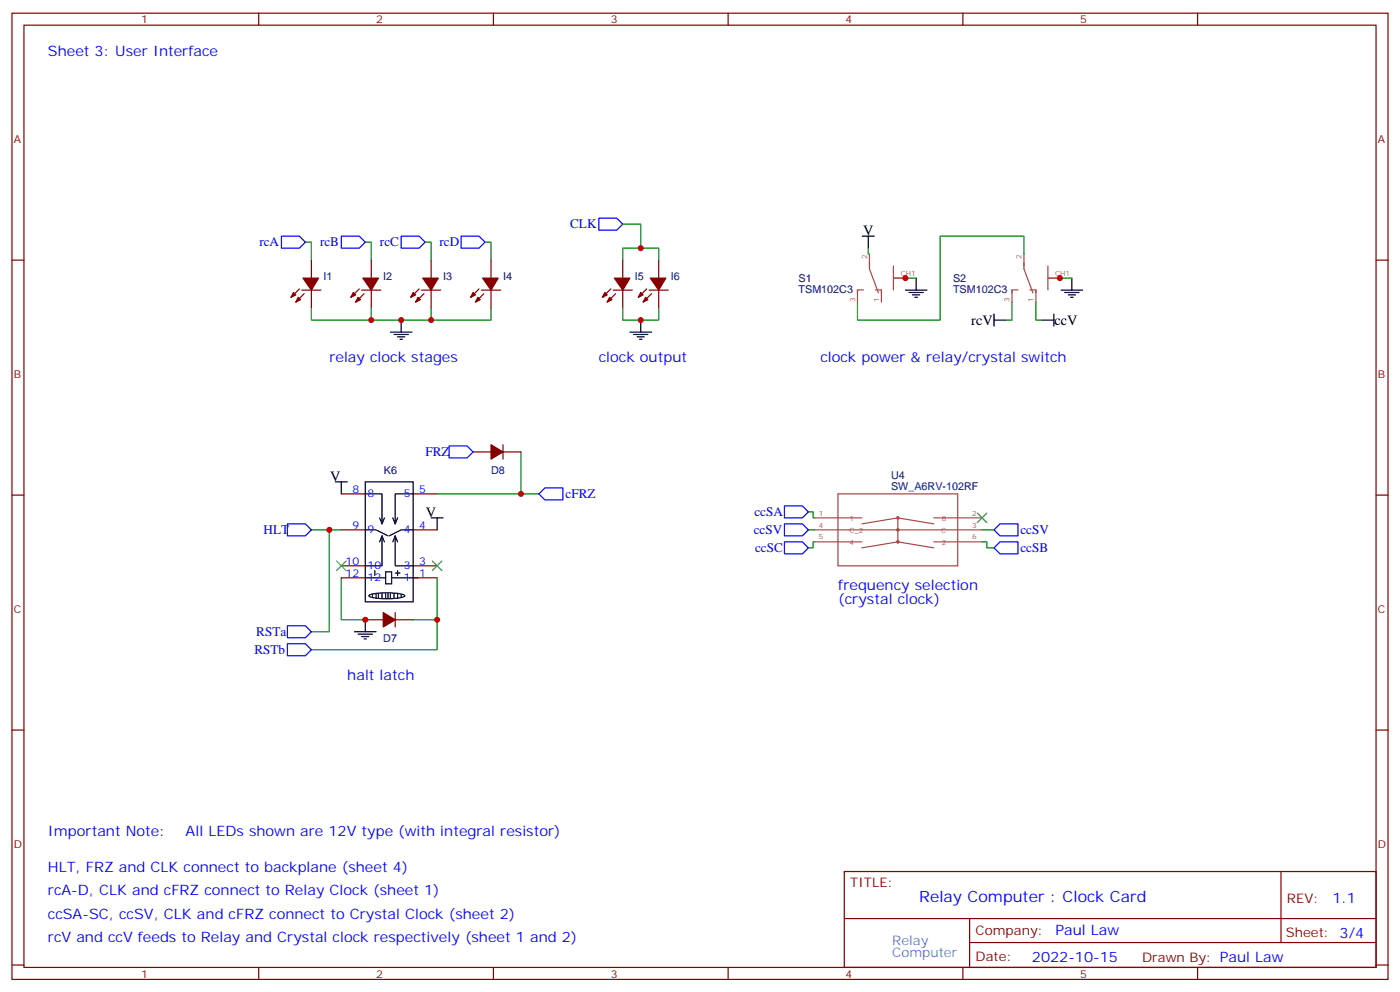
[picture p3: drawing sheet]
<svg xmlns="http://www.w3.org/2000/svg" width="412mm" height="292mm" viewBox="0 0 412 292" stroke-linecap="round" stroke-linejoin="round" font-family="sans-serif">
<g fill="none" stroke="#870000" stroke-width=".35">
<path d="M3.5 3.9h405.4v284.3h-405.4zM7.1 7.4h398.2v277.3h-398.2zM76.2 3.9v3.5M145.3 3.9v3.5M214.5 3.9v3.5M283.6 3.9v3.5M352.8 3.9v3.5M3.5 76.6h3.6M91.7 76.6v5.2M109.4 76.6v5.2M127 76.6v5.2M144.6 76.6v5.2"/>
<path d="M183.4 76.6v5.2M194 76.6v5.2M405.3 76.6h3.6M88.2 85l-2.5 2.5M88.9 85.4h5.6M89.6 86.4l-2.5 2.5M91.7 85.4v5.3M105.8 85l-2.4 2.5M106.5 85.4h5.7M107.2 86.4l-2.4 2.5M109.4 85.4v5.3M123.5 85l-2.5 2.5"/>
<path d="M124.2 85.4h5.6M124.9 86.4l-2.5 2.5M127 85.4v5.3M141.1 85l-2.5 2.5M141.8 85.4h5.7M142.5 86.4l-2.4 2.5M144.6 85.4v5.3M179.9 85l-2.5 2.5M180.6 85.4h5.7M181.3 86.4l-2.4 2.5M183.4 85.4v5.3M190.5 85l-2.5 2.5"/>
<path d="M191.2 85.4h5.6M191.9 86.4l-2.5 2.5M194 85.4v5.3M139.3 133h5.3M148.2 130.9v4.2M148.2 133h5.3M3.5 145.7h3.6M100.5 155.9h7.1M100.5 145.3h7.1M121.7 155.9h7.1M121.7 145.3h7.1M405.3 145.7h3.6"/>
<path d="M100.5 170h7.1M100.5 166.5h7.1M121.7 170h7.1M121.7 166.5h7.1M107.6 182.4h5.3M116.4 180.3v4.2M116.4 182.4h5.3M3.5 214.8h3.6M405.3 214.8h3.6M248.7 256.5h156.6v28.2h-156.6zM377.3 256.5v20.9M248.7 270.3h156.5"/>
<path d="M285.6 277.4h119.6M285.6 270.3v14.1M3.5 284h3.6M76.2 284.7v3.5M145.3 284.7v3.5M214.5 284.7v3.5M283.6 284.7v3.5M352.8 284.7v3.5M405.3 284h3.6"/>
</g>
<g fill="#870000" stroke="#870000" stroke-width=".35">
<path d="M87.8 87.5l.7 .7-1.4 .7z"/>
<path d="M86.4 86.1l.7 .7-1.4 .7z"/>
<path d="M89.3 81.8h4.5l-2.1 3.6z"/>
<path d="M105.5 87.5l.7 .7-1.4 .7z"/>
<path d="M104.1 86.1l.7 .7-1.4 .7z"/>
<path d="M106.9 81.8h4.6l-2.1 3.6z"/>
<path d="M123.1 87.5l.7 .7-1.4 .7z"/>
<path d="M121.7 86.1l.7 .7-1.4 .7z"/>
<path d="M124.5 81.8h4.6l-2.1 3.6z"/>
<path d="M140.8 87.5l.7 .7-1.4 .7z"/>
<path d="M139.3 86.1l.8 .7-1.5 .7z"/>
<path d="M142.2 81.8h4.6l-2.2 3.6z"/>
<path d="M179.6 87.5l.7 .7-1.4 .7z"/>
<path d="M178.2 86.1l.7 .7-1.5 .7z"/>
<path d="M181 81.8h4.6l-2.2 3.6z"/>
<path d="M190.1 87.5l.8 .7-1.5 .7z"/>
<path d="M188.7 86.1l.7 .7-1.4 .7z"/>
<path d="M191.6 81.8h4.5l-2.1 3.6z"/>
<path d="M144.6 130.9l3.6 2.1-3.6 2.1z"/>
<path d="M112.9 180.3l3.5 2.1-3.5 2.1z"/>
</g>
<g fill="none" stroke="#00f" stroke-width=".35">
<path d="M82.9 69.5h5.3l1.8 1.8-1.8 1.7h-5.3zM100.5 69.5h5.3l1.8 1.8-1.8 1.7h-5.3zM118.2 69.5h5.3l1.7 1.8-1.7 1.7h-5.3zM135.8 69.5h5.3l1.8 1.8-1.8 1.7h-5.3zM176.4 64.2h5.3l1.7 1.8-1.7 1.7h-5.3zM132.3 131.2h5.3l1.7 1.8-1.7 1.8h-5.3zM84.7 154.2h5.3l1.7 1.7-1.7 1.8h-5.3zM160.5 143.6h5.3v3.5h-5.3l-1.8-1.8zM231.1 159.5h5.3l1.7 1.7-1.7 1.8h-5.3zM231.1 148.9h5.3l1.7 1.7-1.7 1.8h-5.3zM231.1 154.2h5.3l1.7 1.7-1.7 1.8h-5.3zM294.6 154.2h5.3v3.5h-5.3l-1.8-1.8z"/>
<path d="M292.8 161.2l1.8-1.7h5.3v3.5h-5.3zM84.7 189.4h5.3l1.7 1.8-1.7 1.8h-5.3zM84.7 184.1h5.3l1.7 1.8-1.7 1.8h-5.3z"/>
</g>
<g fill="none" stroke="#008700" stroke-width=".35">
<path d="M90 71.3h1.7v5.3M107.6 71.3h1.8v5.3M125.2 71.3h1.8v5.3M142.9 71.3h1.7v5.3M183.4 76.6v-3.6h10.6v3.6M183.4 66h5.3v7M255.8 73v1.8h.3M301.6 74.8v-5.3h-24.7v24.7h-24.3v-5.3M91.7 90.7v3.5h17.7M109.4 90.7v3.5h17.6v-3.5M144.6 90.7v3.5h-17.6M183.4 90.7v3.5h10.6v-3.5"/>
<path d="M266.7 81.8h3.2M298.1 88.9v5.3h-1.8M305.2 88.9v5.3h1.7M312.2 81.8h3.5M153.5 133v12.3M91.7 155.9h8.8M97 155.9v30h-5.3M128.8 145.3h29.9M238.1 150.6h1.4v1.8h.4M238.1 155.9h1.8M239.9 159.5h-.4v1.7h-1.4M289.3 159.5h1.4v1.7h2.1"/>
<path d="M289.3 155.9h3.5M100.5 170v12.4h7.1M128.8 170v12.4h-7.1M128.8 182.4v8.8h-37.1"/>
</g>
<g fill="none" stroke="#000" stroke-width=".35">
<path d="M254 69.5h3.5M255.8 69.5v3.5M115 97.7h6.4M116.1 98.4h4.2M117.1 99.1h2.1M117.8 99.8h.7M118.2 94.2v3.5M185.6 97.7h6.3M186.6 98.4h4.3M187.7 99.1h2.1M188.4 99.8h.7M188.7 94.2v3.5"/>
<path d="M266.7 85.4h6.3M267.8 86.1h4.2M268.8 86.8h2.1M269.5 87.5h.7M269.9 81.8v3.6M292.8 94.2h3.5M292.8 92.4v3.6M306.9 94.2h3.5M310.4 92.4v3.6M312.6 85.4h6.3M313.6 86.1h4.3M314.7 86.8h2.1"/>
<path d="M315.4 87.5h.7M315.7 81.8v3.6M98.8 141.8h3.5M100.5 141.8v3.5M107.6 141.8h14.1v35.3h-14.1zM107.6 155.9h3.2l3.5 1.8M107.6 145.3h4.9v8.9l-.7-1.8M112.5 157.7l-.7 1.8M113.2 159.5l-.7-1.8v8.8h-4.9M113.2 152.4l-.7 1.8M116.4 157.7l-.7 1.8M117.1 159.5l-.7-1.8v8.8h5.3"/>
<path d="M117.1 152.4l-.7 1.8M121.7 155.9h-3.5l-3.5 1.8M121.7 145.3h-5.3v8.9l-.7-1.8M127 152.4h3.5M128.8 152.4v3.5M107.6 170h6M108.8 175.2a19.4 19.4 0 0 1 10.3 0l.1 .1a8.7 8.7 0 0 1-5.3 .9 8.7 8.7 0 0 1-5.2-.9zM109.7 175v.7M110.4 167.9v1.4M110.8 174.6v1.4M111.5 174.6v1.4M112.5 174.6v1.4"/>
<path d="M113.6 168.3h1.8v3.5h-1.8zM113.6 174.6v1.4M114.3 174.6v1.4M115 174.6v1.4M115.4 170h7.7M116.1 174.6v1.4M116.4 168.6h1.4M117.1 167.9v1.4M117.1 174.6v1.4M118.2 175v.7M104.4 185.9h6.4M105.5 186.6h4.2"/>
<path d="M106.5 187.3h2.2M107.2 188h.7M107.6 182.4v3.5"/>
</g>
<g fill="none" stroke="#a64a4a" stroke-width=".35">
<path d="M256.1 74.8v4.3l2.7 7.1M263.2 78.3v7M301.6 74.8v4.3l2.7 7.1M308.7 78.3v7M254.4 85.3h-1.8v3.6M257.9 85.3h1.7v3.6M263.2 81.8h3.5M299.9 85.3h-1.8v3.6M303.4 85.3h1.8v3.6M308.7 81.8h3.5M239.9 152.4h14M239.9 155.9h42.2"/>
<path d="M239.9 159.5h14M246.8 145.3h35.3v21.2h-35.3zM264.1 155.9a.35 .35 0 0 0 .5 .4 .35 .35 0 0 0 .1-.6 .35 .35 0 0 0-.5 .1l-.1 .1M264.5 152.4v7.1M264.5 152.4l-10.6 1.8M264.5 159.5l-10.6 1.7M264.5 159.5l10.6 1.7M264.5 152.4l10.6 1.8M275.1 152.4h7M275.1 159.5h7M282.3 152.4h7M282.3 155.9h7"/>
<path d="M282.3 159.5h7"/>
<circle cx="264.5" cy="152.4" r=".35"/>
<circle cx="264.5" cy="159.5" r=".35"/>
</g>
<path d="M287.9 151l2.8 2.8M290.7 151l-2.8 2.8M99.1 165.1l2.9 2.8M102 165.1l-2.9 2.8M127.4 165.1l2.8 2.8M130.2 165.1l-2.8 2.8" fill="none" stroke="#3c3" stroke-width=".35"/>
<g fill="#c00">
<circle cx="109.4" cy="94.2" r=".88"/>
<circle cx="118.2" cy="94.2" r=".88"/>
<circle cx="127" cy="94.2" r=".88"/>
<circle cx="188.7" cy="94.2" r=".88"/>
<circle cx="188.7" cy="73" r=".88"/>
<circle cx="312.2" cy="81.8" r=".88"/>
<circle cx="266.7" cy="81.8" r=".88"/>
<circle cx="153.5" cy="145.3" r=".88"/>
<circle cx="128.8" cy="182.4" r=".88"/>
<circle cx="97" cy="155.9" r=".88"/>
<circle cx="107.6" cy="182.4" r=".88"/>
</g>
<text font-size="4.6" fill="#00f" x="270.8" y="265.5">Relay Computer : Clock Card</text>
<g font-size="4.2" fill="#00f">
<text x="14.1" y="16.6">Sheet 3: User Interface</text>
<text x="97" y="106.5">relay clock stages</text>
<text x="176.4" y="106.5">clock output</text>
<text x="241.7" y="106.5">clock power &amp; relay/crystal switch</text>
<text x="246.9" y="173.6">frequency selection</text>
<text x="246.9" y="177.8">(crystal clock)</text>
<text x="102.3" y="200">halt latch</text>
<text x="14.1" y="245.9">Important Note:</text>
<text x="54.7" y="245.9">All LEDs shown are 12V type (with integral resistor)</text>
<text x="14.1" y="256.5">HLT, FRZ and CLK connect to backplane (sheet 4)</text>
<text x="14.1" y="263.5">rcA-D, CLK and cFRZ connect to Relay Clock (sheet 1)</text>
<text x="392.5" y="265.7">1.1</text>
<text x="14.1" y="270.6">ccSA-SC, ccSV, CLK and cFRZ connect to Crystal Clock (sheet 2)</text>
<text x="310.9" y="275.3">Paul Law</text>
<text x="14.1" y="277.1">rcV and ccV feeds to Relay and Crystal clock respectively (sheet 1 and 2)</text>
<text x="304" y="283.1">2022-10-15</text>
</g>
<g font-size="4.2">
<text x="254.2" y="69.1">V</text>
<text x="286.1" y="95.6">rcV</text>
<text x="310.6" y="95.6">ccV</text>
<text x="97.3" y="141.5">V</text>
<text x="125.5" y="152">V</text>
</g>
<g font-size="3.9" fill="#00f">
<text x="168" y="67.2">CLK</text>
<text x="76.4" y="72.5">rcA</text>
<text x="94.3" y="72.5">rcB</text>
<text x="111.9" y="72.5">rcC</text>
<text x="129.5" y="72.5">rcD</text>
<text x="125.3" y="134.2">FRZ</text>
<text x="166.6" y="146.6">cFRZ</text>
<text x="222.2" y="151.9">ccSA</text>
<text x="77.6" y="157.1">HLT</text>
<text x="222" y="157.2">ccSV</text>
<text x="300.6" y="157.2">ccSV</text>
<text x="222.4" y="162.4">ccSC</text>
<text x="300.6" y="162.5">ccSB</text>
<text x="75.5" y="187.2">RSTa</text>
<text x="75" y="192.5">RSTb</text>
</g>
<g font-size="3.9" fill="#800">
<text x="250.5" y="261.1">TITLE:</text>
<text x="379.1" y="265.7">REV:</text>
<text x="287.4" y="275.3">Company:</text>
<text x="378.7" y="275.9">Sheet: 3/4</text>
<text x="287.4" y="282.9">Date:</text>
<text x="336.4" y="283">Drawn By: Paul Law</text>
</g>
<g font-size="3.9" fill="#39c">
<text x="262.8" y="278">Relay</text>
<text x="262.8" y="281.5">Computer</text>
</g>
<g font-size="3.2" fill="#800">
<text x="41.6" y="6.9">1</text>
<text x="110.8" y="6.9">2</text>
<text x="179.9" y="6.9">3</text>
<text x="249.1" y="6.9">4</text>
<text x="318.2" y="6.9">5</text>
<text x="4.1" y="42">A</text>
<text x="405.9" y="42">A</text>
<text x="4.1" y="111.1">B</text>
<text x="405.9" y="111.1">B</text>
<text x="4.1" y="180.3">C</text>
<text x="405.9" y="180.3">C</text>
<text x="4.1" y="249.4">D</text>
<text x="405.9" y="249.4">D</text>
<text x="41.6" y="287.7">1</text>
<text x="110.8" y="287.7">2</text>
<text x="179.9" y="287.7">3</text>
<text x="249.1" y="287.7">4</text>
<text x="318.2" y="287.7">5</text>
</g>
<g font-size="3.2" fill="#000080">
<text x="95.3" y="82.4">I1</text>
<text x="112.9" y="82.4">I2</text>
<text x="130.5" y="82.4">I3</text>
<text x="148.2" y="82.4">I4</text>
<text x="187" y="82.4">I5</text>
<text x="197.6" y="82.4">I6</text>
<text x="235.2" y="83">S1</text>
<text x="280.7" y="83">S2</text>
<text x="235.2" y="86.2">TSM102C3</text>
<text x="280.7" y="86.2">TSM102C3</text>
<text x="113.1" y="139.5">K6</text>
<text x="144.6" y="139.5">D8</text>
<text x="262.5" y="141.1">U4</text>
<text x="262.5" y="144.3">SW_A6RV-102RF</text>
<text x="112.9" y="188.9">D7</text>
</g>
<g font-size="3.2" fill="#00f">
<text x="103.8" y="145">8</text>
<text x="108.3" y="146.4">8</text>
<text x="119" y="146.4">5</text>
<text x="123.5" y="145">5</text>
<text x="103.8" y="155.6">9</text>
<text x="123.5" y="155.6">4</text>
<text x="108.3" y="157">9</text>
<text x="119" y="157">4</text>
<text x="101.8" y="166.2">10</text>
<text x="108.3" y="167.6">10</text>
<text x="119" y="167.6">3</text>
<text x="123.5" y="166.2">3</text>
<text x="101.8" y="169.7">12</text>
<text x="108.3" y="171.1">12</text>
<text x="119" y="171.1">1</text>
<text x="123.5" y="169.7">1</text>
</g>
<g font-size="2.1" fill="#a54b4b">
<text x="255.4" y="76.1" transform="rotate(-90 255.4 76.1)">2</text>
<text x="300.9" y="76.1" transform="rotate(-90 300.9 76.1)">2</text>
<text x="265.3" y="81.2">CH1</text>
<text x="310.8" y="81.2">CH1</text>
<text x="251.9" y="88.8" transform="rotate(-90 251.9 88.8)">3</text>
<text x="258.9" y="88.8" transform="rotate(-90 258.9 88.8)">1</text>
<text x="297.4" y="88.8" transform="rotate(-90 297.4 88.8)">3</text>
<text x="304.5" y="88.8" transform="rotate(-90 304.5 88.8)">1</text>
<text x="241.2" y="151.7">1</text>
<text x="241.2" y="155.2">4</text>
<text x="250.2" y="153.4">1</text>
<text x="277.4" y="153.4">8</text>
<text x="286.4" y="155.2">3</text>
<text x="286.4" y="151.7">2</text>
<text x="241.2" y="158.8">5</text>
<text x="250.2" y="157">C_2</text>
<text x="250.2" y="160.5">4</text>
<text x="277.3" y="157">C</text>
<text x="277.4" y="160.5">2</text>
<text x="286.4" y="158.8">6</text>
</g>
</svg>
